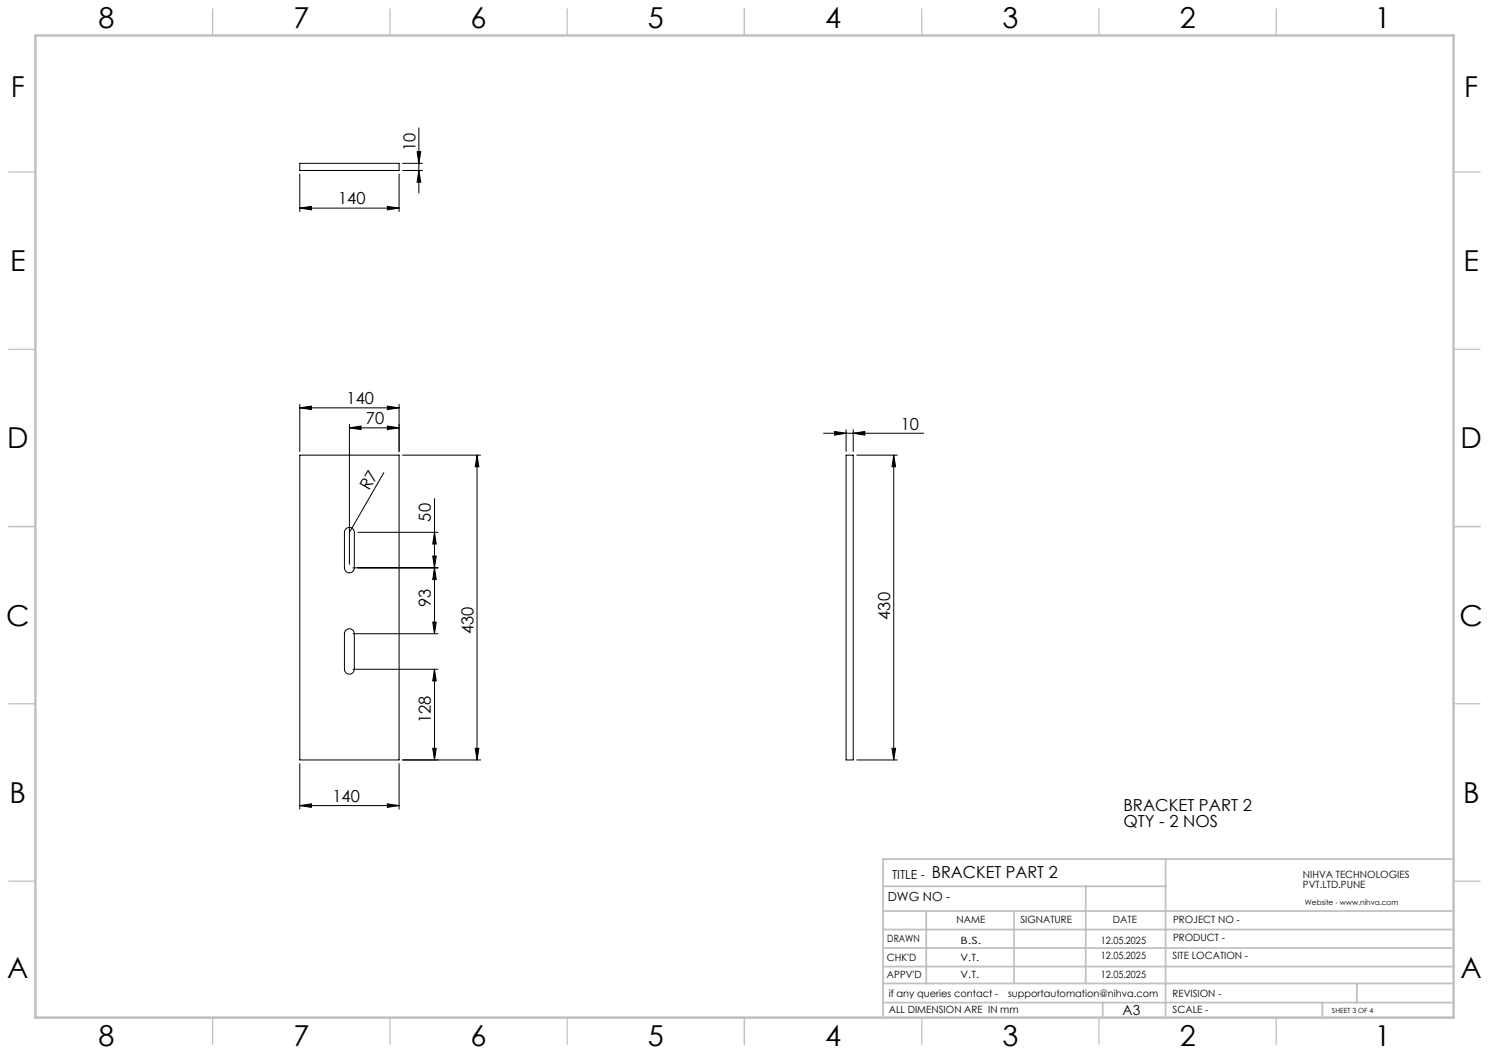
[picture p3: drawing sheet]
<svg xmlns="http://www.w3.org/2000/svg" width="420mm" height="297mm" viewBox="0 0 420 297" stroke-linecap="round" stroke-linejoin="round" font-family="sans-serif">
<g fill="none" stroke="#000" stroke-width=".28">
<path d="M118.1 36.1v18.3M84.6 58.7l3.2-.5v1zM84.6 46.1h28v2h-28zM84.6 49.1v10.6M84.6 58.7h28M109.3 58.2l3.3 .5-3.3 .5zM112.6 49.1v10.6M113.6 48.1h5.6M113.6 46.1h5.6M117.7 42.8h1l-.6 3.3zM118.1 48.1l.6 3.3h-1zM84.6 115l3.2-.5v1z"/>
<path d="M84.6 114v13.3M84.6 115h28M98.6 119.7v39.5M109.3 114.5l3.3 .5-3.3 .5zM112.6 114v13.3M84.6 128.4h28v85.9h-28zM98.6 120.7l3.2-.5v1zM98.6 120.7h14M108.3 133.3l-9.7 16.8M109.3 120.2l3.3 .5-3.3 .5zM113.6 128.4h22M134.5 128.4l.6 3.3h-1z"/>
<path d="M134.5 128.4v85.9M232.3 122.2h28.2M235.4 121.7l3.3 .5-3.3 .5zM238.7 121.2v6.1M238.7 128.4h2v85.9h-2zM240.7 122.2l3.2-.5v1zM240.7 121.2v6.1M241.7 128.4h11.4M252.1 128.4l.5 3.3h-1zM252.1 128.4v85.9M97.7 149a1.4 1.4 0 0 1 1.5-.1 1.4 1.4 0 0 1 .7 1.2v10.1a1.39 1.39 0 0 1-1.4 1.4 1.39 1.39 0 0 1-1.3-1.4v-10.1zM101 150.1h22.5"/>
<path d="M122.1 156.8h.9l-.4 3.4zM122.6 140.6v38.1M122.6 150.1l.4 3.4h-.9zM97.7 177.7a1.38 1.38 0 0 1 1.5-.2 1.38 1.38 0 0 1 .7 1.2v10.1a1.39 1.39 0 0 1-1.4 1.3 1.39 1.39 0 0 1-1.3-1.3v-10.1zM99.6 160.2h23.9M99.6 178.7h23.9M122.1 175.5h.9l-.4 3.2zM122.6 160.2l.4 3.3h-.9zM99.6 188.8h23.9M122.6 188.8l.4 3.2h-.9zM122.6 188.8v25.5M84.6 215.4v12.8"/>
<path d="M112.6 215.4v12.8M113.6 214.3h22M122.1 211.1h.9l-.4 3.2zM134.1 211.1h1l-.6 3.2zM241.7 214.3h11.4M251.6 211.1h1l-.5 3.2zM84.6 227.2l3.2-.5v1zM84.6 227.2h28M109.3 226.7l3.3 .5-3.3 .5z"/>
</g>
<g fill="none" stroke="#c0c0c0" stroke-width=".35">
<path d="M60 2.5v7.5M110 2.5v7.5M160 2.5v7.5M210 2.5v7.5M260 2.5v7.5M310 2.5v7.5M360 2.5v7.5M2.5 48.5h7.5M410 48.5h7.5M2.5 98.5h7.5M410 98.5h7.5M2.5 148.5h7.5"/>
<path d="M410 148.5h7.5M2.5 198.5h7.5M410 198.5h7.5M2.5 248.5h7.5M410 248.5h7.5M60 287v7.5M110 287v7.5M160 287v7.5M210 287v7.5M260 287v7.5M310 287v7.5M360 287v7.5"/>
</g>
<g fill="none" stroke="#c0c0c0" stroke-width=".5">
<path d="M249.1 257h160.9M249.1 250h79.7M261.3 257v20.4M286 257v20.4M306.2 250v27.4M328.8 242.3v44.7M410 242.3h-160.9v44.7M249.1 272.6h160.9M249.1 267.4h160.9M249.1 262.2h160.9M249.1 277.4h160.9M382.7 277.4v5.4"/>
<path d="M249.1 282.8h160.9M311 282.8v4.2M373 282.8v4.2"/>
</g>
<path d="M10 10h400v277h-400z" fill="none" stroke="#c0c0c0" stroke-width=".7"/>
<g fill="#000">
<path d="M109.3 114.5l3.3 .5-3.3 .5zM84.6 115l3.2-.5v1zM109.3 58.2l3.3 .5-3.3 .5zM84.6 58.7l3.2-.5v1z"/>
<path d="M122.6 188.8l.4 3.2h-.9zM122.1 211.1h.9l-.4 3.2z"/>
<path d="M134.1 211.1h1l-.6 3.2zM134.5 128.4l.6 3.3h-1zM122.1 156.8h.9l-.4 3.4zM122.6 150.1l.4 3.4h-.9zM122.1 175.5h.9l-.4 3.2zM122.6 160.2l.4 3.3h-.9zM251.6 211.1h1l-.5 3.2zM252.1 128.4l.5 3.3h-1zM118.1 48.1l.6 3.3h-1zM117.7 42.8h1l-.6 3.3z"/>
<path d="M84.6 227.2l3.2-.5v1zM109.3 226.7l3.3 .5-3.3 .5zM98.6 120.7l3.2-.5v1zM109.3 120.2l3.3 .5-3.3 .5zM235.4 121.7l3.3 .5-3.3 .5zM240.7 122.2l3.2-.5v1z"/>
</g>
<g font-size="8.1">
<text x="27.8" y="8">8</text>
<text x="82.8" y="8">7</text>
<text x="132.8" y="8">6</text>
<text x="182.8" y="8">5</text>
<text x="232.8" y="8">4</text>
<text x="282.8" y="8">3</text>
<text x="332.8" y="8">2</text>
<text x="387.8" y="8">1</text>
<text x="3" y="27.2">F</text>
<text x="413" y="27.2">F</text>
<text x="2.8" y="76.5">E</text>
<text x="412.8" y="76.5">E</text>
<text x="2" y="126.5">D</text>
<text x="412" y="126.5">D</text>
<text x="1.7" y="176.5">C</text>
<text x="411.7" y="176.5">C</text>
<text x="2.7" y="226.5">B</text>
<text x="412.7" y="226.5">B</text>
<text x="2" y="275.7">A</text>
<text x="412" y="275.7">A</text>
<text x="27.8" y="295">8</text>
<text x="82.8" y="295">7</text>
<text x="132.8" y="295">6</text>
<text x="182.8" y="295">5</text>
<text x="232.8" y="295">4</text>
<text x="282.8" y="295">3</text>
<text x="332.8" y="295">2</text>
<text x="387.8" y="295">1</text>
</g>
<g font-size="4.7">
<text x="117.2" y="42.5" transform="rotate(-90 117.2 42.5)">10</text>
<text x="95.4" y="57.7">140</text>
<text x="97.8" y="114">140</text>
<text x="103.2" y="119.6">70</text>
<text x="254.1" y="121.2">10</text>
<text x="104.1" y="138.6" transform="rotate(-60 104.1 138.6)">R7</text>
<text x="121.6" y="147.1" transform="rotate(-90 121.6 147.1)">50</text>
<text x="121.6" y="171.2" transform="rotate(-90 121.6 171.2)">93</text>
<text x="133.6" y="178.8" transform="rotate(-90 133.6 178.8)">430</text>
<text x="251.1" y="174.8" transform="rotate(-90 251.1 174.8)">430</text>
<text x="121.6" y="204" transform="rotate(-90 121.6 204)">128</text>
<text x="93.7" y="226.2">140</text>
<text x="316.9" y="228.7">BRACKET PART 2</text>
<text x="316.9" y="233.2">QTY - 2 NOS</text>
<text x="262.8" y="247.7">BRACKET PART 2</text>
</g>
<text font-size="3.9" x="316.7" y="286.4">A3</text>
<g font-size="3.5">
<text x="251.6" y="247.8">TITLE -</text>
<text x="250.4" y="254.2">DWG NO -</text>
</g>
<g font-size="2.8">
<text x="367.5" y="247.7">NIHVA TECHNOLOGIES</text>
<text x="367.5" y="250.5">PVT.LTD.PUNE</text>
<text x="269.8" y="260.4">NAME</text>
<text x="287.8" y="260.4">SIGNATURE</text>
<text x="313.9" y="260.5">DATE</text>
<text x="330.9" y="260.5">PROJECT NO -</text>
<text x="250.3" y="265.7">DRAWN</text>
<text x="270.9" y="266.1">B.S.</text>
<text x="310.5" y="266.1">12.05.2025</text>
<text x="330.9" y="265.5">PRODUCT -</text>
<text x="250.2" y="271.1">CHK'D</text>
<text x="250.2" y="275.8">APPV'D</text>
<text x="270.9" y="271.1">V.T.</text>
<text x="270.9" y="275.8">V.T.</text>
<text x="310.5" y="270.6">12.05.2025</text>
<text x="310.5" y="275.8">12.05.2025</text>
<text x="330.7" y="270.6">SITE LOCATION -</text>
<text x="250.7" y="281.1">if any queries contact -</text>
<text x="284.3" y="281.1">supportautomation@nihva.com</text>
<text x="330.7" y="281.1">REVISION -</text>
<text x="250.7" y="285.6">ALL DIMENSION ARE IN mm</text>
<text x="330.7" y="285.6">SCALE -</text>
</g>
<text font-size="2.1" x="368.1" y="255.1">Website - www.nihva.com</text>
<text font-size="2" x="375.7" y="285.6">SHEET 3 OF 4</text>
</svg>
